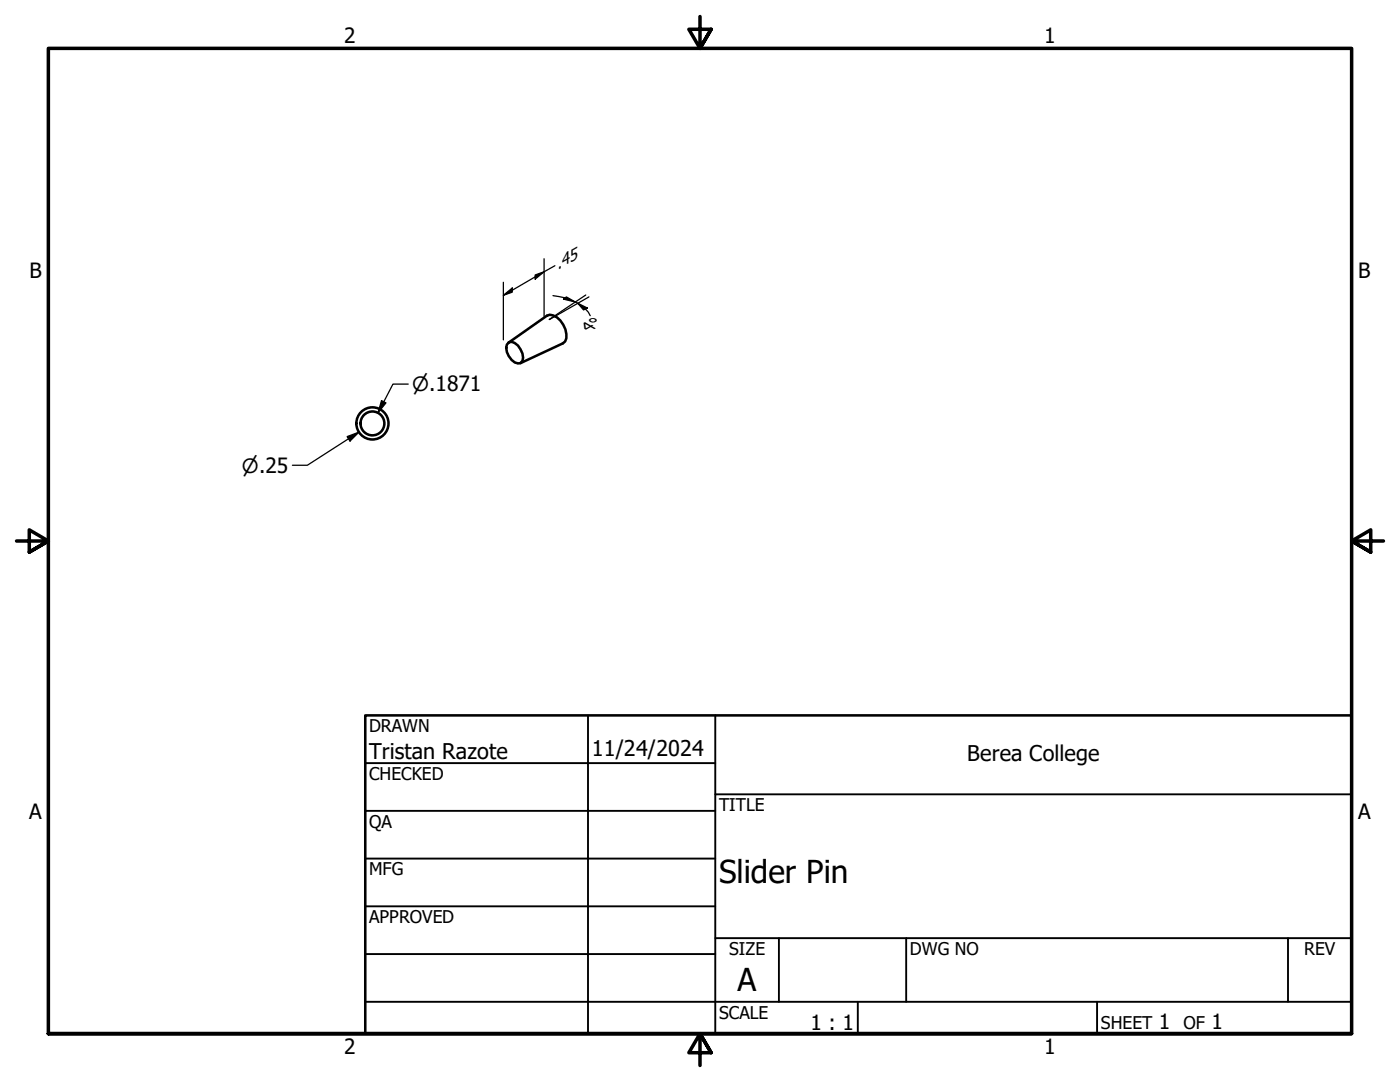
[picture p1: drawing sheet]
<svg xmlns="http://www.w3.org/2000/svg" width="279mm" height="216mm" viewBox="0 0 279 216" stroke-linecap="round" stroke-linejoin="round" font-family="sans-serif">
<!-- layer: Visible (ANSI) -->
<g fill="none" stroke="#000" stroke-width=".51">
<path d="M101.5 68.4l7.7-5.4a2.31 2.31 0 0 1 2.6 .9 4.1 4.1 0 0 1 1 4.2l-.5 .4-8.4 4M101.5 68.3a2.04 2.04 0 0 1 2.4 1.4 2.03 2.03 0 0 1 0 2.8 2.12 2.12 0 0 1-2.4-1.4 2.03 2.03 0 0 1 0-2.8z"/>
<circle cx="74.3" cy="84.5" r="2.38"/>
<circle cx="74.3" cy="84.5" r="3.2"/>
</g>
<!-- layer: Border (ANSI) -->
<path d="M139.7 3.3v6.4l-2.2-3.9h4.4l-2.2 3.9 2.2-3.9M3.3 107.9h6.4l-3.9-2.2v4.5l3.9-2.3-3.9 2.3M276.1 107.9h-6.4l3.9-2.2v4.5l-3.9-2.3 3.9 2.3M9.7 206.2v-196.5h260v196.5h-260h260M141.9 210.1l-2.2-3.9 2.2 3.9h-4.4l2.2-3.9v6.4" fill="none" stroke="#000" stroke-width=".7"/>
<!-- layer: Title (ANSI) -->
<g fill="none" stroke="#000" stroke-width=".38">
<path d="M72.9 152.3h69.8M117.3 142.7v63.5M142.7 158.5h127M142.7 142.7v63.5M72.9 161.8h69.8M72.9 171.3h69.8M72.9 199.9h196.8M72.9 180.8h69.8M72.9 190.4h69.8M142.7 187.2h127M155.4 187.2v12.7M171.2 199.9v6.3"/>
<path d="M180.8 187.2v12.7M218.9 199.9v6.3M257 187.2v12.7"/>
</g>
<path d="M72.9 142.7h196.8v63.5h-196.8z" fill="none" stroke="#000" stroke-width=".51"/>
<!-- layer: Dimension (ANSI) -->
<g fill="none" stroke="#000" stroke-width=".25">
<path d="M100.5 58.9l1.7-1.4v.8zM100.5 56.3v11.5M106.8 54.9l1.8-.7-1.8 1.5zM108.6 51.6v11.5M110.4 59a10.4 10.4 0 0 1 7 3.3l.4 .7M110.7 53l-10.2 5.9M112.5 59.7l.5-.5 1.8 1.1zM116.9 58.9l-7.3 4.9M117.5 59.2l-7.8 4.6M76.1 79.9l.9 .5-1.6 2zM81.5 76.6h-3.1l-3 5.8M115.3 60.5l1.9 1-.7 .3z"/>
<path d="M69.3 87.1l2.3-.9-1.8 1.8zM71.6 86.2l-10.3 6.6h-2.9"/>
</g>
<path d="M100.5 58.9l1.7-1.4v.8zM106.8 54.9l1.8-.7-1.8 1.5zM112.5 59.7l.5-.5 1.8 1.1zM76.1 79.9l.9 .5-1.6 2zM115.3 60.5l1.9 1-.7 .3zM69.3 87.1l2.3-.9-1.8 1.8z" fill="#000"/>
<g font-size="6.3">
<text x="143.5" y="176.3">Slider Pin</text>
<text x="147.2" y="197.7">A</text>
</g>
<g font-size="4.3">
<text x="73.7" y="151.4">Tristan Razote</text>
<text x="118.1" y="150.8">11/24/2024</text>
<text x="193" y="151.8">Berea College</text>
</g>
<g font-size="4.2">
<text x="68.7" y="8.6">2</text>
<text x="208.4" y="8.6">1</text>
<text x="5.9" y="55.5">B</text>
<text x="271.1" y="55.5">B</text>
<text x="5.8" y="163.4">A</text>
<text x="271" y="163.4">A</text>
<text x="161.7" y="205.5">1 : 1</text>
<text x="231.3" y="205.4">1</text>
<text x="241.8" y="205.4">1</text>
<text x="68.7" y="210.3">2</text>
<text x="208.4" y="210.3">1</text>
</g>
<g font-size="3.9">
<text x="82.2" y="78.1">⌀.1871</text>
<text x="48.3" y="94.3">⌀.25</text>
</g>
<g font-size="3.5">
<text x="73.7" y="146">DRAWN</text>
<text x="73.7" y="155.6">CHECKED</text>
<text x="143.5" y="161.8">TITLE</text>
<text x="73.7" y="165.2">QA</text>
<text x="73.7" y="174.7">MFG</text>
<text x="73.7" y="184.2">APPROVED</text>
<text x="145.5" y="190.6">SIZE</text>
<text x="181.6" y="190.6">DWG NO</text>
<text x="260.3" y="190.5">REV</text>
<text x="143.5" y="203.3">SCALE</text>
<text x="219.7" y="205.4">SHEET</text>
<text x="236.2" y="205.4">OF</text>
</g>
<g font-size="3.4">
<text x="111.3" y="53.9" transform="rotate(-30 111.3 53.9)">.45</text>
<text x="117.7" y="66.2" transform="rotate(-30 117.7 66.2)">4°</text>
</g>
</svg>
